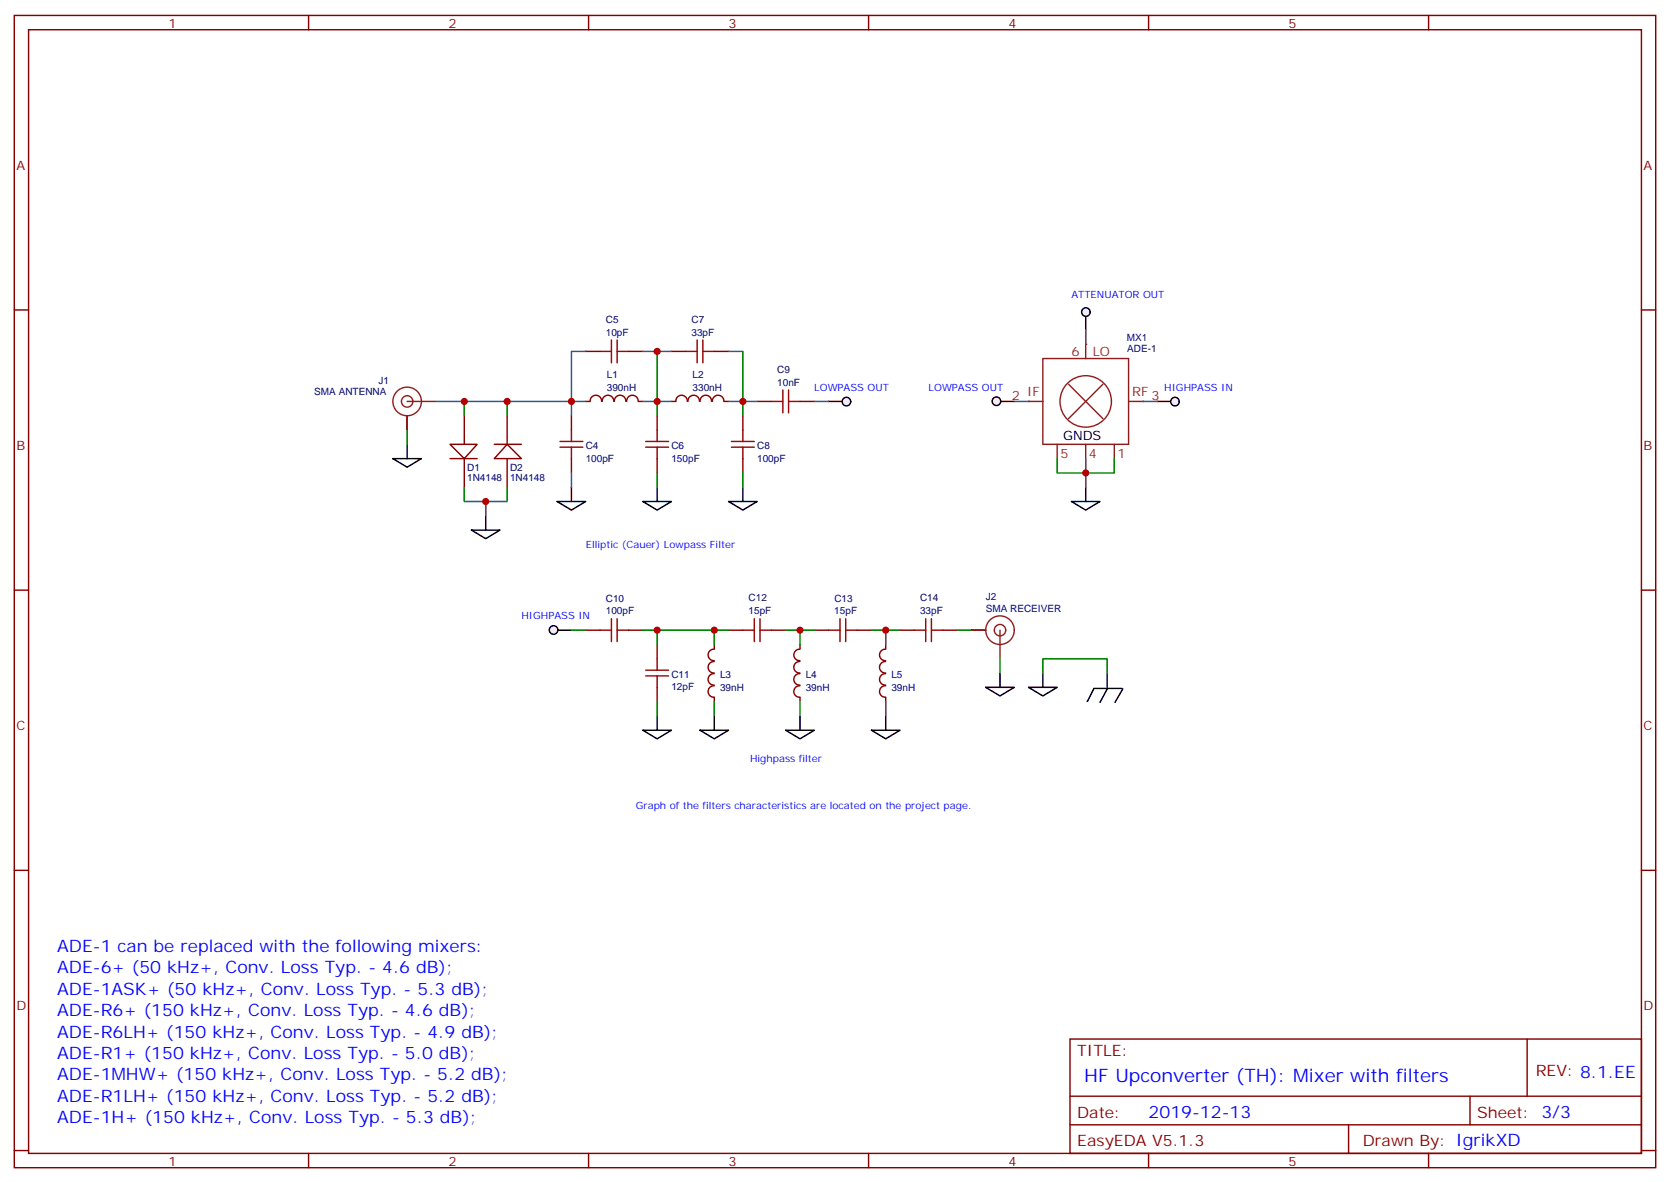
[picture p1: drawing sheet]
<svg xmlns="http://www.w3.org/2000/svg" width="412mm" height="292mm" viewBox="0 0 412 292" stroke-linecap="round" stroke-linejoin="round" font-family="sans-serif">
<g fill="none" stroke="#870000" stroke-width=".35">
<path d="M3.5 3.8h405.4v284.3h-405.4zM7.1 7.3h398.2v277.3h-398.2zM76.2 3.8v3.5M145.3 3.8v3.5M214.5 3.8v3.5M283.6 3.8v3.5M352.8 3.8v3.5M3.5 76.5h3.6M405.3 76.5h3.6M144.6 99.1h1.1M144.6 86.7h3.6M145.7 99a1.41 1.41 0 0 1 1.4-1.5 1.41 1.41 0 0 1 1.4 1.5"/>
<path d="M148.7 99a1.41 1.41 0 0 1 1.4-1.5 1.41 1.41 0 0 1 1.4 1.5M151.7 99a1.41 1.41 0 0 1 1.4-1.5 1.41 1.41 0 0 1 1.4 1.5M154.8 99a1.41 1.41 0 0 1 1.4-1.5 1.41 1.41 0 0 1 1.4 1.5M155.2 86.7h3.5M157.7 99.1h1M165.8 99.1h1.1M165.8 86.7h3.5M166.9 99a1.41 1.41 0 0 1 1.4-1.5 1.41 1.41 0 0 1 1.4 1.5M169.9 99a1.41 1.41 0 0 1 1.4-1.5 1.41 1.41 0 0 1 1.4 1.5M172.9 99a1.41 1.41 0 0 1 1.4-1.5 1.41 1.41 0 0 1 1.4 1.5M175.9 99a1.41 1.41 0 0 1 1.4-1.5 1.41 1.41 0 0 1 1.4 1.5M176.4 86.7h3.5"/>
<path d="M178.9 99.1h1M187 99.1h3.5M197.6 99.1h3.5M111.1 113.2h6.7M141.1 102.6v3.5M141.1 113.2v3.5M162.3 102.6v3.5M162.3 113.2v3.5M183.4 102.6v3.5M183.4 113.2v3.5M3.5 145.6h3.6M144.6 155.5h3.6"/>
<path d="M155.2 155.5h3.5M162.3 159v3.6M176.4 159v1.1M179.9 155.5h3.5M190.5 155.5h3.5M197.6 159v1.1M201.1 155.5h3.5M211.7 155.5h3.5M218.7 159v1.1M222.2 155.5h3.6M232.8 155.5h3.6M405.3 145.6h3.6"/>
<path d="M162.3 169.6v3.5M176.4 166.2a1.41 1.41 0 0 0-1.5 1.4 1.41 1.41 0 0 0 1.5 1.5M176.4 163.3a1.41 1.41 0 0 0-1.5 1.4 1.41 1.41 0 0 0 1.5 1.4M176.4 169.2a1.41 1.41 0 0 0-1.5 1.4 1.41 1.41 0 0 0 1.5 1.4v1.1M176.4 160.2a1.41 1.41 0 0 0-1.5 1.4 1.41 1.41 0 0 0 1.5 1.4M197.5 166.2a1.41 1.41 0 0 0-1.5 1.4 1.41 1.41 0 0 0 1.5 1.5M197.5 163.3a1.41 1.41 0 0 0-1.5 1.4 1.41 1.41 0 0 0 1.5 1.4M197.5 169.2a1.41 1.41 0 0 0-1.5 1.4 1.41 1.41 0 0 0 1.5 1.4l.1 1.1M197.5 160.2a1.41 1.41 0 0 0-1.5 1.4 1.41 1.41 0 0 0 1.5 1.4M218.7 166.2a1.41 1.41 0 0 0-1.5 1.4 1.41 1.41 0 0 0 1.5 1.5M218.7 163.3a1.41 1.41 0 0 0-1.5 1.4 1.41 1.41 0 0 0 1.5 1.4M218.7 169.2a1.41 1.41 0 0 0-1.5 1.4 1.41 1.41 0 0 0 1.5 1.4"/>
<path d="M218.7 160.2a1.41 1.41 0 0 0-1.5 1.4 1.41 1.41 0 0 0 1.5 1.4M218.7 172.1v1M3.5 214.8h3.6M405.3 214.8h3.6M264.2 256.4h141.1v28.2h-141.1zM377.1 256.4v14.1M264.2 270.5h141.1M264.2 277.6h141.1M333 277.6v7M363 270.5v7.1M3.5 283.9h3.6M76.2 284.6v3.5"/>
<path d="M145.3 284.6v3.5M214.5 284.6v3.5M283.6 284.6v3.5M352.8 284.6v3.5M405.3 283.9h3.6"/>
</g>
<g fill="none" stroke="#a10000" stroke-width=".35">
<path d="M148.2 86.7h2.8M151 83.9v5.6M152.4 83.9v5.6M152.4 86.7h2.8M169.3 86.7h2.9M172.2 83.9v5.6M173.6 86.7h2.8M173.6 83.9v5.6M190.5 99.1h2.8M193.3 96.2v5.7M194.7 96.2v5.7M194.7 99.1h2.9"/>
<path d="M138.3 110.3h5.6M138.3 108.9h5.6M141.1 106.1v2.8M141.1 110.3v2.9M159.5 110.3h5.6M159.5 108.9h5.6M162.3 106.1v2.8M162.3 110.3v2.9M180.6 110.3h5.7M180.6 108.9h5.7M183.4 106.1v2.8M183.4 110.3v2.9"/>
<path d="M148.2 155.5h2.8M151 152.7v5.6M152.4 152.7v5.6M152.4 155.5h2.8M183.4 155.5h2.9M186.3 152.7v5.6M187.7 155.5h2.8M187.7 152.7v5.6M204.6 155.5h2.8M207.4 152.7v5.6M208.8 155.5h2.9M208.8 152.7v5.6"/>
<path d="M225.8 155.5h2.8M228.6 152.7v5.6M230 155.5h2.8M230 152.7v5.6M159.5 166.8h5.6M159.5 165.4h5.6M162.3 162.6v2.8M162.3 166.8v2.8"/>
</g>
<path d="M111.1 109.6h6.7l-3.1 3.6z" fill="#fff" stroke="#870000" stroke-width=".35"/>
<path d="M114.7 102.6v7M114.7 113.2v7M122.1 109.6h6.7" fill="none" stroke="#870000" stroke-width=".35"/>
<path d="M125.2 109.6l3.6 3.6h-6.7z" fill="#fff" stroke="#870000" stroke-width=".35"/>
<path d="M125.2 102.6v7M125.2 113.2v7" fill="none" stroke="#870000" stroke-width=".35"/>
<g fill="none" stroke="#8c2424" stroke-width=".35">
<path d="M100.5 99.1h7.1M254 99.1h3.5M257.5 88.5h21.2v21.1h-21.2zM263.9 94.8l8.4 8.5M268.1 84.9v3.6M272.3 94.8l-8.4 8.5M278.7 99.1h3.5M100.5 102.6v3.5M239.9 155.5h3.5M246.9 155.5v7.1"/>
<circle cx="100.5" cy="99.1" r="1.41"/>
<circle cx="100.5" cy="99.1" r="3.5"/>
<circle cx="268.1" cy="99.1" r="6.4"/>
<circle cx="246.9" cy="155.5" r="1.41"/>
<circle cx="246.9" cy="155.5" r="3.5"/>
</g>
<g fill="#8c2424">
<circle cx="268.1" cy="84.9" r=".18"/>
<circle cx="282.2" cy="99.1" r=".18"/>
</g>
<path d="M261.1 109.6v3.6M268.1 109.6v3.6M275.2 109.6v3.6" fill="none" stroke="#8c2424" stroke-width=".35"/>
<circle cx="254" cy="99.1" r=".18" fill="#8c2424"/>
<path d="M268.1 77.9v3.5" fill="none" stroke="#000" stroke-width=".35"/>
<circle cx="268.2" cy="77" r="1.06" fill="#f0f0f0" stroke="#000" stroke-width=".35"/>
<path d="M246.9 99.1h3.6" fill="none" stroke="#000" stroke-width=".35"/>
<circle cx="246.1" cy="99" r="1.06" fill="#f0f0f0" stroke="#000" stroke-width=".35"/>
<path d="M285.8 99.1h3.5" fill="none" stroke="#000" stroke-width=".35"/>
<circle cx="290.2" cy="99.1" r="1.06" fill="#f0f0f0" stroke="#000" stroke-width=".35"/>
<path d="M204.6 99.1h3.5" fill="none" stroke="#000" stroke-width=".35"/>
<circle cx="209" cy="99.1" r="1.06" fill="#f0f0f0" stroke="#000" stroke-width=".35"/>
<path d="M137.6 155.5h3.5" fill="none" stroke="#000" stroke-width=".35"/>
<circle cx="136.7" cy="155.5" r="1.06" fill="#f0f0f0" stroke="#000" stroke-width=".35"/>
<g fill="none" stroke="#000" stroke-width=".35">
<path d="M97 113.2h7.1l-3.6 2.1zM100.5 109.6v3.6M116.4 130.8h7.1l-3.6 2.1zM119.9 127.3v3.5M137.6 123.8h7l-3.5 2.1zM141.1 120.2v3.6M158.7 123.8h7.1l-3.5 2.1zM162.3 120.2v3.6M179.9 123.8h7.1l-3.6 2.1zM183.4 120.2v3.6M264.6 123.8h7l-3.5 2.1zM268.1 120.2v3.6"/>
<path d="M162.3 176.7v3.5M176.4 176.7v3.5M197.6 176.7v3.5M218.7 176.7v3.5M243.4 169.6h7.1l-3.6 2.1zM246.9 166.1v3.5M254 169.6h7.1l-3.6 2.1zM257.5 166.1v3.5M270.1 169.9l-1.6 3.2M270.2 169.9h6.8M273.4 166.1v3.5M273.5 169.9l-1.9 3.4"/>
<path d="M277.3 170l-2 3.3M158.7 180.2h7.1l-3.5 2.1zM172.9 180.2h7l-3.5 2.1zM194 180.2h7.1l-3.5 2.1zM215.2 180.2h7l-3.5 2.1z"/>
</g>
<g fill="none" stroke="#008700" stroke-width=".35">
<path d="M107.6 99.1h33.5v3.5M114.7 99.1v3.5M125.2 99.1v3.5M144.6 86.7h-3.5v12.4h3.5M158.7 86.7h7.1M158.7 99.1h7.1M162.3 86.7v15.9M179.9 86.7h3.5v12.4h3.6M179.9 99.1h3.5v3.5M201.1 99.1h3.5M250.5 99.1h3.5M268.1 81.4v3.5"/>
<path d="M282.2 99.1h3.6M100.5 106.1v3.5M141.1 116.7v3.5M162.3 116.7v3.5M183.4 116.7v3.5M261.1 113.2v3.5h14.1v-3.5M268.1 113.2v7M114.7 120.2v3.6h10.5v-3.6M119.9 123.8v3.5M141.1 155.5h3.5M158.7 155.5h3.6v3.5M162.3 155.5h14.1"/>
<path d="M179.9 155.5h-3.5v3.5M194 155.5h7.1M197.6 155.5v3.5M215.2 155.5h7M218.7 155.5v3.5M236.4 155.5h3.5M162.3 173.1v3.6M176.4 173.1v3.6M197.6 173.1v3.6M218.7 173.1v3.6M246.9 162.6v3.5M257.5 166.1v-3.5h15.9v3.5"/>
</g>
<g fill="#c00">
<circle cx="119.9" cy="123.8" r=".88"/>
<circle cx="114.7" cy="99.1" r=".88"/>
<circle cx="125.2" cy="99.1" r=".88"/>
<circle cx="141.1" cy="99.1" r=".88"/>
<circle cx="268.1" cy="116.7" r=".88"/>
<circle cx="162.3" cy="155.5" r=".88"/>
<circle cx="176.4" cy="155.5" r=".88"/>
<circle cx="218.7" cy="155.5" r=".88"/>
<circle cx="197.6" cy="155.5" r=".88"/>
<circle cx="183.4" cy="99.1" r=".88"/>
<circle cx="162.3" cy="86.7" r=".88"/>
<circle cx="162.3" cy="99.1" r=".88"/>
</g>
<text font-size="4.6" fill="#00f" x="267.8" y="267">HF Upconverter (TH): Mixer with filters</text>
<g font-size="4.2" fill="#00f">
<text x="14.1" y="234.9">ADE-1 can be replaced with the following mixers:</text>
<text x="14.1" y="245.5">ADE-1ASK+ (50 kHz+, Conv. Loss Typ. - 5.3 dB);</text>
<text x="14.1" y="240.2">ADE-6+ (50 kHz+, Conv. Loss Typ. - 4.6 dB);</text>
<text x="14.1" y="250.8">ADE-R6+ (150 kHz+, Conv. Loss Typ. - 4.6 dB);</text>
<text x="14.1" y="256">ADE-R6LH+ (150 kHz+, Conv. Loss Typ. - 4.9 dB);</text>
<text x="14.1" y="261.3">ADE-R1+ (150 kHz+, Conv. Loss Typ. - 5.0 dB);</text>
<text x="14.1" y="266.6">ADE-1MHW+ (150 kHz+, Conv. Loss Typ. - 5.2 dB);</text>
<text x="14.1" y="271.9">ADE-R1LH+ (150 kHz+, Conv. Loss Typ. - 5.2 dB);</text>
<text x="283.6" y="275.8">2019-12-13</text>
<text x="14.1" y="277.2">ADE-1H+ (150 kHz+, Conv. Loss Typ. - 5.3 dB);</text>
</g>
<g font-size="3.9" fill="#800">
<text x="266" y="260.6">TITLE:</text>
<text x="379.2" y="265.6">REV: 8.1.EE</text>
<text x="266" y="275.8">Date:</text>
<text x="364.8" y="275.8">Sheet: 3/3</text>
<text x="266" y="282.9">EasyEDA V5.1.3</text>
<text x="336.5" y="282.9">Drawn By: IgrikXD</text>
</g>
<g font-size="3.2" fill="#800">
<text x="41.6" y="6.8">1</text>
<text x="110.8" y="6.8">2</text>
<text x="179.9" y="6.8">3</text>
<text x="249.1" y="6.8">4</text>
<text x="318.2" y="6.8">5</text>
<text x="4.1" y="41.9">A</text>
<text x="405.9" y="41.9">A</text>
<text x="4.1" y="111.1">B</text>
<text x="405.9" y="111.1">B</text>
<text x="4.1" y="180.2">C</text>
<text x="405.9" y="180.2">C</text>
<text x="4.1" y="249.3">D</text>
<text x="405.9" y="249.3">D</text>
<text x="41.6" y="287.6">1</text>
<text x="110.8" y="287.6">2</text>
<text x="179.9" y="287.6">3</text>
<text x="249.1" y="287.6">4</text>
<text x="318.2" y="287.6">5</text>
</g>
<g font-size="3.2" fill="#8d2323">
<text x="264.6" y="87.8">6</text>
<text x="269.8" y="87.8">LO</text>
<text x="249.9" y="98.7">2</text>
<text x="253.6" y="97.6">IF</text>
<text x="279.6" y="97.6">RF</text>
<text x="284.3" y="98.7">3</text>
<text x="261.9" y="112.9">5</text>
<text x="268.9" y="112.9">4</text>
<text x="276" y="112.9">1</text>
</g>
<text font-size="3.2" x="262.5" y="108.6">GNDS</text>
<g font-size="2.5" fill="#00f">
<text x="264.6" y="73.4">ATTENUATOR OUT</text>
<text x="201.1" y="96.4">LOWPASS OUT</text>
<text x="229.3" y="96.4">LOWPASS OUT</text>
<text x="287.5" y="96.4">HIGHPASS IN</text>
<text x="144.6" y="135.2">Elliptic (Cauer) Lowpass Filter</text>
<text x="128.8" y="152.8">HIGHPASS IN</text>
<text x="185.2" y="188.1">Highpass filter</text>
<text x="157" y="199.6">Graph of the filters characteristics are located on the project page.</text>
</g>
<g font-size="2.5" fill="#000080">
<text x="149.6" y="82.8">10pF</text>
<text x="149.6" y="79.6">C5</text>
<text x="170.8" y="82.8">33pF</text>
<text x="170.8" y="79.6">C7</text>
<text x="278.2" y="84.1">MX1</text>
<text x="278.4" y="86.9">ADE-1</text>
<text x="93.5" y="94.7">J1</text>
<text x="149.9" y="93.3">L1</text>
<text x="171" y="93.3">L2</text>
<text x="191.9" y="95.2">10nF</text>
<text x="191.9" y="92">C9</text>
<text x="77.6" y="97.5">SMA ANTENNA</text>
<text x="149.9" y="96.5">390nH</text>
<text x="171" y="96.5">330nH</text>
<text x="144.6" y="114">100pF</text>
<text x="144.6" y="110.8">C4</text>
<text x="165.8" y="114">150pF</text>
<text x="165.8" y="110.8">C6</text>
<text x="187" y="114">100pF</text>
<text x="187" y="110.8">C8</text>
<text x="115.4" y="118.7">1N4148</text>
<text x="115.4" y="116.2">D1</text>
<text x="125.9" y="118.7">1N4148</text>
<text x="125.9" y="116.2">D2</text>
<text x="149.6" y="148.5">C10</text>
<text x="184.9" y="148.4">C12</text>
<text x="206" y="148.4">C13</text>
<text x="227.2" y="148.4">C14</text>
<text x="243.4" y="147.9">J2</text>
<text x="149.6" y="151.6">100pF</text>
<text x="184.9" y="151.6">15pF</text>
<text x="206" y="151.6">15pF</text>
<text x="227.2" y="151.6">33pF</text>
<text x="243.4" y="150.9">SMA RECEIVER</text>
<text x="165.8" y="167.3">C11</text>
<text x="177.8" y="167.2">L3</text>
<text x="199" y="167.2">L4</text>
<text x="220.1" y="167.2">L5</text>
<text x="165.8" y="170.4">12pF</text>
<text x="177.8" y="170.4">39nH</text>
<text x="199" y="170.4">39nH</text>
<text x="220.1" y="170.4">39nH</text>
</g>
</svg>
